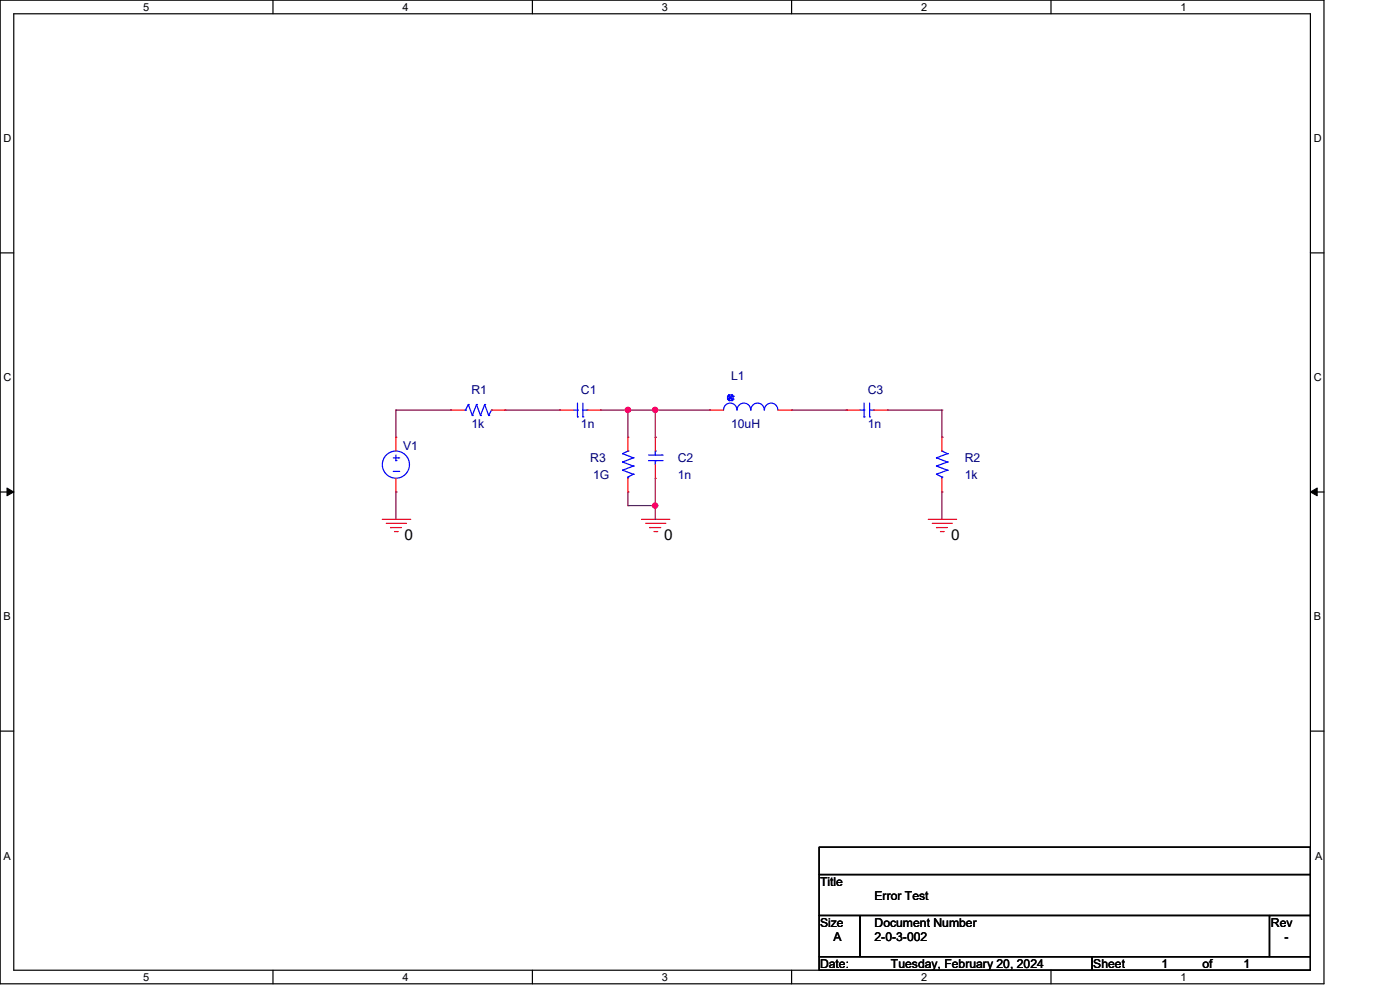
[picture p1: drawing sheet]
# OrCAD Capture schematic ERROR TEST.DSN
size A; title: Error Test; rev: -; note: 2-0-3-002

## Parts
C1  1n  [cap196]
C2  1n  [cap196]
C3  1n  [cap196]
L1  10uH  [DISC350x175LS200x100034]
R1  1k  [AXRC05]
R2  1k  [AXRC05]
R3  1G  [AXRC05]
V1  VSRC

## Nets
0: C2.1 R2.1 R3.1 V1.1(-)
N00177: R1.1 V1.0(+)
N00184: C1.1 R1.2
N00188: C1.2 C2.2 L1.1 R3.2
N00201: C3.1 L1.2
N00205: C3.2 R2.2
